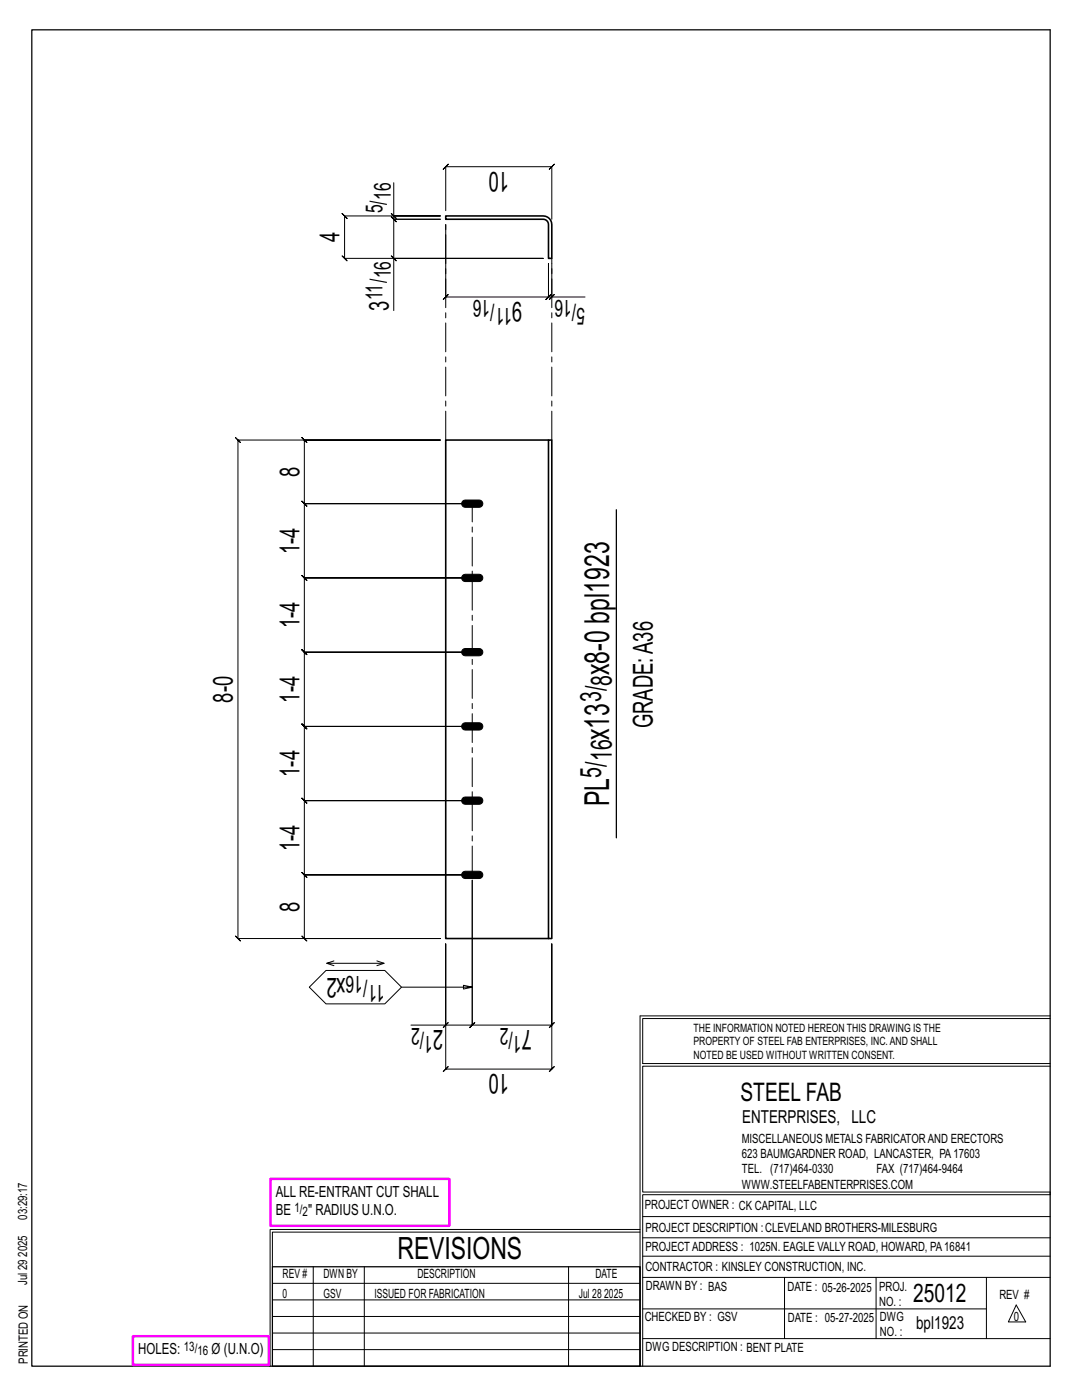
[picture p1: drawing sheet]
<svg xmlns="http://www.w3.org/2000/svg" width="216mm" height="279mm" viewBox="0 0 216 279" stroke-linecap="round" stroke-linejoin="round" font-family="sans-serif">
<g fill="none" stroke="#000" stroke-width=".2">
<path d="M78.6 36.5v6.6h9.3h-19.1l-.5-.5 1 1-.5-.5v8.5l-.5-.5 1 1-.5-.5h39.6h-29.8v10.4M78.1 51.1l1 1zM78.1 42.6l1 1zM78.6 43.1v.7l-.5-.5 1 1-.5-.5h9.3h-9.3l-.5-.5 1 1-.5-.5v7.8M88.9 42v-8.7l-.5 .5 1-1-.5 .5h21.2l-.5 .5 1-1-.5 .5v10.5M88.9 44.8v14.5l-.5 .5 1-1-.5 .5h20.5l-.5 .5 1-1-.5 .5v-6.7v6.7l-.5 .5 1-1-.5 .5h.7M109.6 59.8l1-1zM110.1 52.6v6.7h6.6M47 87.3l.5 .5h40.4h-27.2l-.5-.5 1 1-.5-.5v12.7l-.5-.5 1 1-.5-.5h33.5h-33.5l-.5-.5 1 1-.5-.5v14.8l-.5-.5 1 1-.5-.5h33.5h-33.5l-.5-.5 1 1-.5-.5v14.9l-.5-.5 1 1-.5-.5h33.5h-33.5l-.5-.5 1 1-.5-.5v14.8l-.5-.5 1 1-.5-.5h33.5h-33.5l-.5-.5 1 1-.5-.5v14.8l-.5-.5 1 1-.5-.5h33.5h-33.5l-.5-.5 1 1-.5-.5v14.8l-.5-.5 1 1-.5-.5h33.5h-33.5l-.5-.5 1 1-.5-.5v12.7l-.5-.5 1 1-.5-.5h27.2h-40.4l.5 .5-1-1 .5 .5v-99.5l.5 .5zM65 193.7h11.8l3.3 3.3-3.3 3.3h-11.8l-3.3-3.3zM65.2 192.2l1.4 .5M66.6 191.8l-1.4 .4h11.4"/>
<path d="M75.2 191.8l1.4 .4-1.4 .5M80.1 197h14.1l-1.7 .4v-.8l1.7 .4M82 204.6h6.9v-16.2v25l-.5 .5 1-1-.5 .5h21.2l-.5 .5 1-1-.5 .5v-25v16.2l.5-.5-1 1 .5-.5h-15.9l.5-.5-1 1 .5-.5v-28.9v28.9l.5-.5-1 1 .5-.5h-5.3M89.4 204.1l-1 1zM127.7 202.7v70M127.7 202.7h81.8M209.5 203.3h-81.3v9h81.3M209.5 212.8h-81.3v25.1h81.3v.5h-81.3v34.3M54.4 259.4h73.3M54.4 256.1h73.3M62.5 252.8v19.9M72.7 252.8v19.9"/>
<path d="M113.4 252.8v19.9M127.7 245.4h-73.8v27.3M127.7 245.9h-73.3v6.9M128.2 242.8h81.3M128.2 254.9h81.3M128.2 250.7h81.3M128.2 247h81.3M156.5 254.9v12.2M174.8 254.9v12.2M196.8 254.9v12.2M54.4 269.3h73.3M54.4 266h73.3"/>
<path d="M54.4 262.7h73.3M128.2 261.2h68.6M128.2 267.1h81.3M202.8 260.4l1.9 3.4h-3.5z"/>
</g>
<path d="M6.3 6h203.2v266.7h-203.2zM123 101.7v65.5M54.4 252.8h73.3v19.9h-73.3z" fill="none" stroke="#000" stroke-width=".25"/>
<path d="M54 235.3h35.6v9.3h-35.6zM26.5 266.7h27.1v5.7h-27.1z" fill="none" stroke="#f0f" stroke-width=".5"/>
<path d="M92.3 100l.5-.2h2.8a.73 .73 0 0 1 .7 .7 .73 .73 0 0 1-.7 .7h-2.8a.73 .73 0 0 1-.6-.4 .73 .73 0 0 1 .1-.8zM92.3 114.8l.5-.2h2.8a.73 .73 0 0 1 .7 .7 .73 .73 0 0 1-.7 .8h-2.8a.73 .73 0 0 1-.6-.5 .73 .73 0 0 1 .1-.8zM92.3 129.6l.5-.2h2.8a.73 .73 0 0 1 .7 .8 .73 .73 0 0 1-.7 .7h-2.8a.73 .73 0 0 1-.6-.5 .73 .73 0 0 1 .1-.8zM92.3 144.5l.5-.3h2.8a.73 .73 0 0 1 .7 .8 .73 .73 0 0 1-.7 .7h-2.8a.73 .73 0 0 1-.6-.5 .73 .73 0 0 1 .1-.7zM92.3 159.3l.5-.2h2.8a.73 .73 0 0 1 .7 .7 .73 .73 0 0 1-.7 .7h-2.8a.73 .73 0 0 1-.6-.4 .73 .73 0 0 1 .1-.8zM92.3 174.1l.5-.2h2.8a.73 .73 0 0 1 .7 .7 .73 .73 0 0 1-.7 .7h-2.8a.73 .73 0 0 1-.6-.4 .73 .73 0 0 1 .1-.8z" fill="#000" stroke="#000" stroke-width=".2"/>
<path d="M88.9 43.1h19.5a1.72 1.72 0 0 1 1.7 1.7v6.8h-.7v-6.8l-.3-.7-.4-.3h-19.8zM109.4 87.8h.7v99.5h-.7zM109.4 87.8h-20.5v99.5h20.5" fill="none" stroke="#000" stroke-width=".32"/>
<path d="M88.9 87.8v-44M110.1 87.8v-36.2M94.2 174.6v-74.1" fill="none" stroke="#000" stroke-width=".2" stroke-dasharray="5.8 1 1 1"/>
<g font-size="6.9">
<text x="121.5" y="134.7" transform="rotate(-90 121.5 134.7)">x8-0 bpl1923</text>
<text x="121.5" y="147.6" transform="rotate(-90 121.5 147.6)">x13</text>
<text x="121.5" y="160.9" transform="rotate(-90 121.5 160.9)">PL</text>
</g>
<text font-size="6.1" x="79.3" y="251.3">REVISIONS</text>
<g font-size="5.9">
<text x="122.1" y="136.9" transform="rotate(-90 122.1 136.9)">8</text>
<text x="120" y="140.2" transform="rotate(-90 120 140.2)">3/</text>
<text x="120" y="155.2" transform="rotate(-90 120 155.2)">5/</text>
<text x="122.1" y="152" transform="rotate(-90 122.1 152)">16</text>
</g>
<g font-size="5.5">
<text x="101.6" y="34.3" transform="rotate(-180 101.6 34.3)">10</text>
<text x="67.8" y="48.4" transform="rotate(-90 67.8 48.4)">4</text>
<text x="77.6" y="62" transform="rotate(-90 77.6 62)">3</text>
<text x="104.2" y="60.3" transform="rotate(-180 104.2 60.3)">9</text>
<text x="59.7" y="95.2" transform="rotate(-90 59.7 95.2)">8</text>
<text x="59.7" y="110.6" transform="rotate(-90 59.7 110.6)">1-4</text>
<text x="59.7" y="125.4" transform="rotate(-90 59.7 125.4)">1-4</text>
<text x="46.5" y="140.2" transform="rotate(-90 46.5 140.2)">8-0</text>
<text x="59.7" y="140.2" transform="rotate(-90 59.7 140.2)">1-4</text>
<text x="130.3" y="145.3" transform="rotate(-90 130.3 145.3)">GRADE:A36</text>
<text x="59.7" y="155" transform="rotate(-90 59.7 155)">1-4</text>
<text x="59.7" y="169.9" transform="rotate(-90 59.7 169.9)">1-4</text>
<text x="59.7" y="182" transform="rotate(-90 59.7 182)">8</text>
<text x="68.9" y="195.2" transform="rotate(-180 68.9 195.2)">x2</text>
<text x="88.4" y="205.6" transform="rotate(-180 88.4 205.6)">2</text>
<text x="106.1" y="205.6" transform="rotate(-180 106.1 205.6)">7</text>
<text x="101.6" y="214.4" transform="rotate(-180 101.6 214.4)">10</text>
</g>
<g font-size="5.1">
<text x="147.8" y="219.8">STEEL FAB</text>
<text x="182.2" y="259.9">25012</text>
</g>
<g font-size="4.7">
<text x="78" y="40" transform="rotate(-90 78 40)">16</text>
<text x="76.3" y="42.6" transform="rotate(-90 76.3 42.6)">5/</text>
<text x="76.3" y="59.9" transform="rotate(-90 76.3 59.9)">11/</text>
<text x="78" y="55.6" transform="rotate(-90 78 55.6)">16</text>
<text x="97.8" y="59.8" transform="rotate(-180 97.8 59.8)">16</text>
<text x="114.1" y="59.8" transform="rotate(-180 114.1 59.8)">16</text>
<text x="102.2" y="61.5" transform="rotate(-180 102.2 61.5)">11/</text>
<text x="116.7" y="61.5" transform="rotate(-180 116.7 61.5)">5/</text>
<text x="72.4" y="194.8" transform="rotate(-180 72.4 194.8)">16</text>
<text x="76.8" y="196.5" transform="rotate(-180 76.8 196.5)">11/</text>
<text x="83.7" y="205.2" transform="rotate(-180 83.7 205.2)">2</text>
<text x="86.4" y="206.8" transform="rotate(-180 86.4 206.8)">1/</text>
<text x="101.5" y="205.2" transform="rotate(-180 101.5 205.2)">2</text>
<text x="104.1" y="206.8" transform="rotate(-180 104.1 206.8)">1/</text>
</g>
<g font-size="3.6">
<text x="148.1" y="224.1">ENTERPRISES, LLC</text>
<text x="182.8" y="265.2">bpl1923</text>
</g>
<g font-size="3.1">
<text x="55" y="238.9">ALL RE-ENTRANT CUT SHALL</text>
<text x="55" y="242.5">BE</text>
<text x="61.5" y="242.5">&quot; RADIUS U.N.O.</text>
<text x="27.6" y="270.2">HOLES:</text>
<text x="42.2" y="270.2">Ø (U.N.O)</text>
</g>
<g font-size="2.6">
<text x="58.8" y="241.8">1/</text>
<text x="60.4" y="242.7">2</text>
<text x="36.7" y="269.6">13/</text>
<text x="39.4" y="270.5">16</text>
</g>
<g font-size="2.5">
<text x="148" y="231.2">623 BAUMGARDNER ROAD, LANCASTER, PA17603</text>
<text x="148" y="228.1">MISCELLANEOUS METALS FABRICATORAND ERECTORS</text>
<text x="148" y="237.2">WWW.STEELFABENTERPRISES.COM</text>
<text x="148" y="234.2">TEL. (717)464-0330</text>
<text x="174.9" y="234.2">FAX (717)464-9464</text>
<text x="5.4" y="243.4" transform="rotate(-90 5.4 243.4)">03:29:17</text>
<text x="128.7" y="241.3">PROJECT OWNER : CK CAPITAL, LLC</text>
<text x="128.8" y="246">PROJECT DESCRIPTION :CLEVELAND BROTHERS-MILESBURG</text>
<text x="5.4" y="250.8" transform="rotate(-90 5.4 250.8)">2025</text>
<text x="128.8" y="249.7">PROJECTADDRESS : 1025N. EAGLE VALLY ROAD, HOWARD, PA16841</text>
<text x="5.4" y="256.5" transform="rotate(-90 5.4 256.5)">Jul 29</text>
<text x="56.4" y="255">REV #</text>
<text x="64.5" y="255">DWN BY</text>
<text x="83.3" y="255">DESCRIPTION</text>
<text x="118.8" y="255">DATE</text>
<text x="128.8" y="253.7">CONTRACTOR : KINSLEY CONSTRUCTION, INC.</text>
<text x="128.9" y="257.5">DRAWN BY : BAS</text>
<text x="157.1" y="257.6">DATE : 05-26-2025</text>
<text x="175.4" y="257.7">PROJ.</text>
<text x="56.4" y="259">0</text>
<text x="64.5" y="259">GSV</text>
<text x="74.7" y="259">ISSUED FOR FABRICATION</text>
<text x="115.5" y="259">Jul 28</text>
<text x="120.6" y="259">2025</text>
<text x="128.6" y="263.7">CHECKED BY : GSV</text>
<text x="157.2" y="263.7">DATE : 05-27-2025</text>
<text x="175.4" y="260.7">NO. :</text>
<text x="175.6" y="263.7">DWG</text>
<text x="199.4" y="259.2">REV #</text>
<text x="202.3" y="263.7">0</text>
<text x="128.8" y="269.7">DWG DESCRIPTION : BENT PLATE</text>
<text x="175.6" y="266.7">NO. :</text>
<text x="5.5" y="272.2" transform="rotate(-90 5.5 272.2)">PRINTED ON</text>
</g>
<g font-size="2.3">
<text x="138.4" y="208.6">PROPERTY OF STEEL FAB ENTERPRISES, INC.AND SHALL</text>
<text x="138.4" y="205.9">THE INFORMATION NOTED HEREON THIS DRAWING IS THE</text>
<text x="138.4" y="211.3">NOTED BE USED WITHOUT WRITTEN CONSENT.</text>
</g>
</svg>
